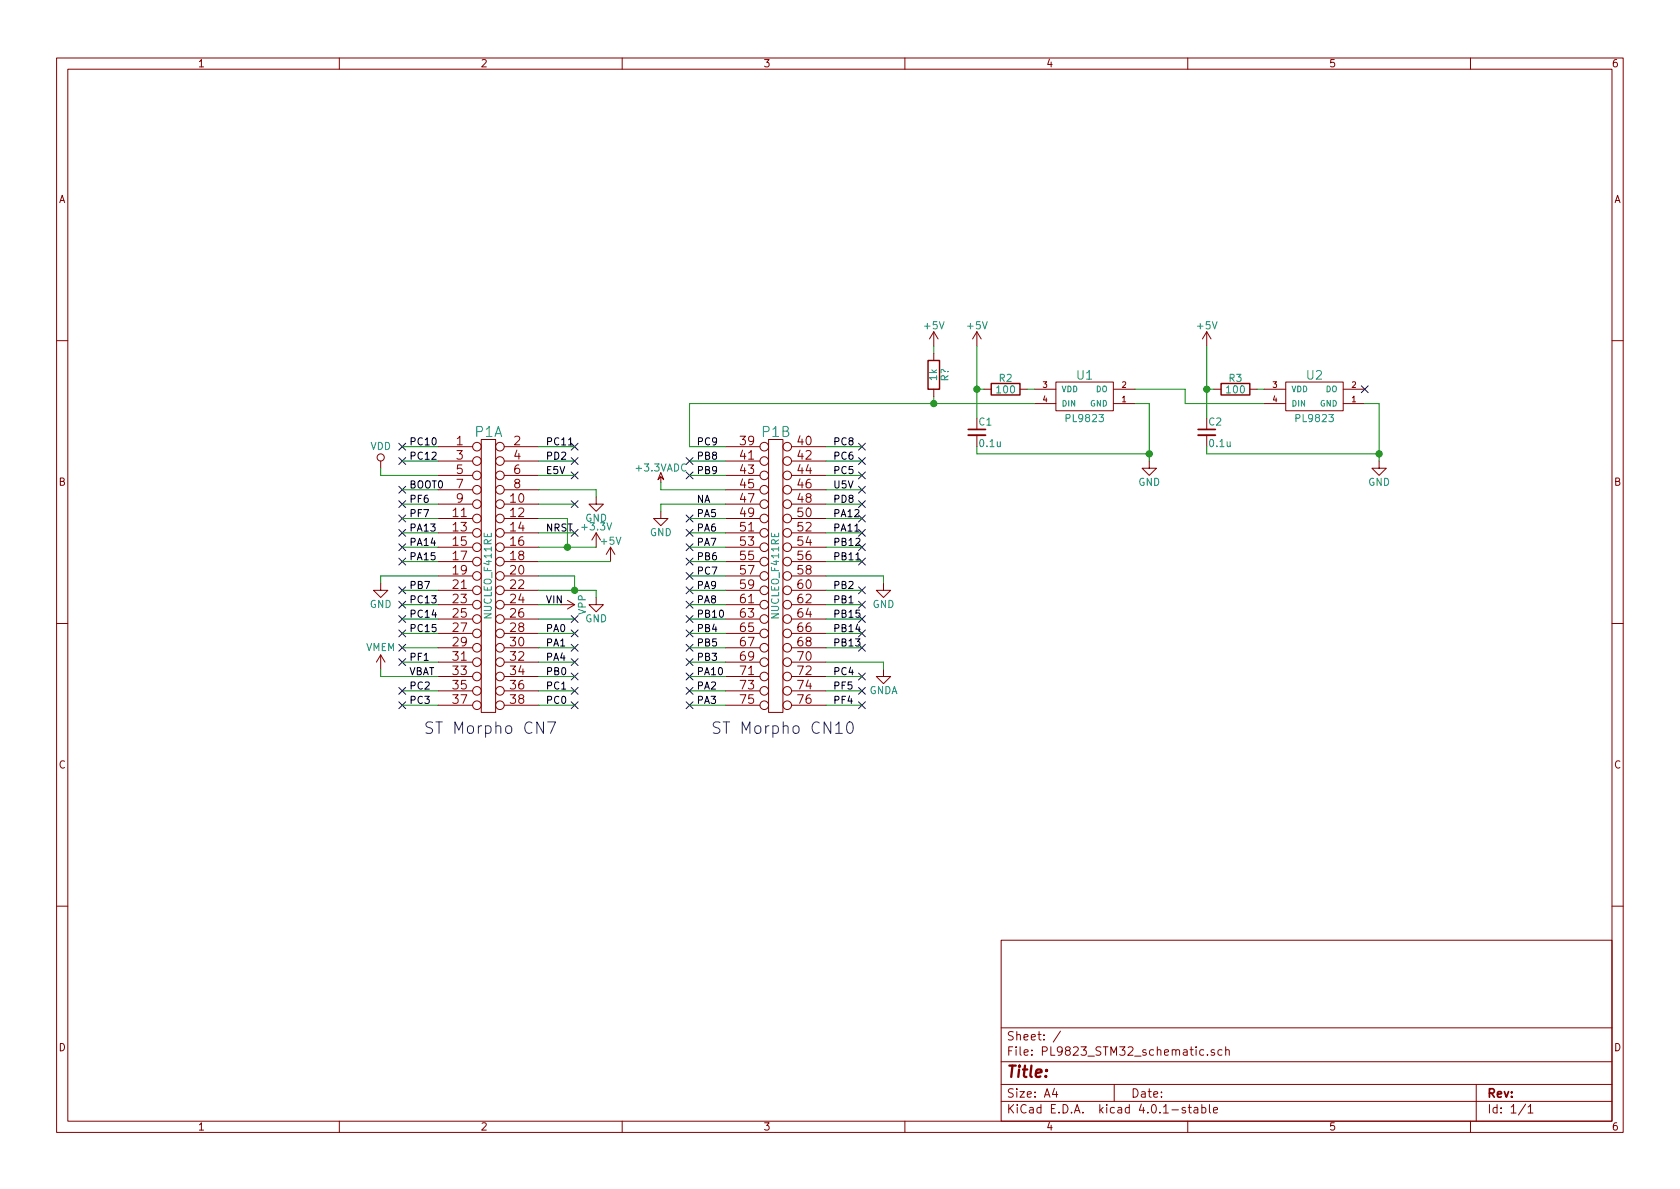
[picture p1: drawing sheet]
EESchema Schematic File Version 2
LIBS:74xgxx
LIBS:74xx
LIBS:ac-dc
LIBS:actel
LIBS:adc-dac
LIBS:Altera
LIBS:analog_devices
LIBS:analog_switches
LIBS:atmel
LIBS:audio
LIBS:brooktre
LIBS:cmos_ieee
LIBS:cmos4000
LIBS:conn
LIBS:contrib
LIBS:cypress
LIBS:dc-dc
LIBS:device
LIBS:digital-audio
LIBS:diode
LIBS:display
LIBS:dsp
LIBS:elec-unifil
LIBS:ESD_Protection
LIBS:ftdi
LIBS:gennum
LIBS:graphic
LIBS:hc11
LIBS:intel
LIBS:interface
LIBS:ir
LIBS:Lattice
LIBS:linear
LIBS:logo
LIBS:maxim
LIBS:memory
LIBS:microchip
LIBS:microchip_dspic33dsc
LIBS:microchip_pic10mcu
LIBS:microchip_pic12mcu
LIBS:microchip_pic16mcu
LIBS:microchip_pic18mcu
LIBS:microchip_pic32mcu
LIBS:microcontrollers
LIBS:motor_drivers
LIBS:motorola
LIBS:msp430
LIBS:nordicsemi
LIBS:nxp_armmcu
LIBS:onsemi
LIBS:opto
LIBS:Oscillators
LIBS:philips
LIBS:power
LIBS:Power_Management
LIBS:powerint
LIBS:pspice
LIBS:references
LIBS:regul
LIBS:relays
LIBS:rfcom
LIBS:sensors
LIBS:silabs
LIBS:siliconi
LIBS:stm8
LIBS:stm32
LIBS:supertex
LIBS:switches
LIBS:texas
LIBS:transf
LIBS:transistors
LIBS:ttl_ieee
LIBS:user
LIBS:valves
LIBS:video
LIBS:Xicor
LIBS:xilinx
LIBS:Zilog
LIBS:PL9823_STM32_schematic-cache
EELAYER 25 0
EELAYER END
$Descr A4 11693 8268
encoding utf-8
Sheet 1 1
Title ""
Date ""
Rev ""
Comp ""
Comment1 ""
Comment2 ""
Comment3 ""
Comment4 ""
$EndDescr
$Comp
L USER_NUCLEO_F411RE_ver2 P1
U 1 1
P 3400 4000
F 0 "P1" H 3400 5000 70  0000 C CNN
F 1 "NUCLEO_F411RE" V 3400 4000 50  0000 C CNN
F 2 "user:USER_NUCLEO_F411RE_Morpho_4" H 3400 4000 60  0001 C CNN
F 3 "" H 3400 4000 60  0000 C CNN
	1    3400 4000
	1    0    0    -1  
$EndComp
$Comp
L USER_NUCLEO_F411RE_ver2 P1
U 2 1
P 5400 4000
F 0 "P1" H 5400 5000 70  0000 C CNN
F 1 "NUCLEO_F411RE" V 5400 4000 50  0000 C CNN
F 2 "user:USER_NUCLEO_F411RE_Morpho_4" H 5400 4000 60  0001 C CNN
F 3 "" H 5400 4000 60  0000 C CNN
	2    5400 4000
	1    0    0    -1  
$EndComp
Text Label 2850 3100 0    50   ~ 0
PC10
Text Label 2850 3200 0    50   ~ 0
PC12
Text Label 2850 3400 0    50   ~ 0
BOOT0
Text Label 2850 3500 0    50   ~ 0
PF6
Text Label 2850 3600 0    50   ~ 0
PF7
Text Label 2850 3700 0    50   ~ 0
PA13
Text Label 2850 3800 0    50   ~ 0
PA14
Text Label 2850 3900 0    50   ~ 0
PA15
Text Label 2850 4100 0    50   ~ 0
PB7
Text Label 2850 4200 0    50   ~ 0
PC13
Text Label 2850 4600 0    50   ~ 0
PF1
Text Label 2850 4700 0    50   ~ 0
VBAT
Text Label 2850 4800 0    50   ~ 0
PC2
Text Label 2850 4900 0    50   ~ 0
PC3
Text Label 3800 3100 0    50   ~ 0
PC11
Text Label 3800 3200 0    50   ~ 0
PD2
Text Label 3800 3300 0    50   ~ 0
E5V
$Comp
L VDD #PWR1
U 1 1
P 2650 3250
F 0 "#PWR1" H 2650 3100 50  0001 C CNN
F 1 "VDD" H 2650 3400 50  0000 C CNN
F 2 "" H 2650 3250 50  0000 C CNN
F 3 "" H 2650 3250 50  0000 C CNN
	1    2650 3250
	1    0    0    -1  
$EndComp
NoConn ~ 2800 3400
$Comp
L GND #PWR2
U 1 1
P 2650 4050
F 0 "#PWR2" H 2650 3800 50  0001 C CNN
F 1 "GND" H 2650 3900 50  0000 C CNN
F 2 "" H 2650 4050 50  0000 C CNN
F 3 "" H 2650 4050 50  0000 C CNN
	1    2650 4050
	1    0    0    -1  
$EndComp
NoConn ~ 2800 4300
NoConn ~ 2800 4400
NoConn ~ 2800 4500
$Comp
L VMEM #PWR3
U 1 1
P 2650 4650
F 0 "#PWR3" H 2650 4500 50  0001 C CNN
F 1 "VMEM" H 2650 4800 50  0000 C CNN
F 2 "" H 2650 4650 50  0000 C CNN
F 3 "" H 2650 4650 50  0000 C CNN
	1    2650 4650
	1    0    0    -1  
$EndComp
Text Label 3800 3700 0    50   ~ 0
NRST
Text Label 3800 4400 0    50   ~ 0
PA0
Text Label 3800 4500 0    50   ~ 0
PA1
Text Label 3800 4600 0    50   ~ 0
PA4
Text Label 3800 4700 0    50   ~ 0
PB0
Text Label 3800 4800 0    50   ~ 0
PC1
Text Label 3800 4900 0    50   ~ 0
PC0
Text Label 5800 3100 0    50   ~ 0
PC8
Text Label 5800 3200 0    50   ~ 0
PC6
Text Label 5800 3300 0    50   ~ 0
PC5
Text Label 5800 3400 0    50   ~ 0
U5V
Text Label 5800 3500 0    50   ~ 0
PD8
Text Label 5800 3600 0    50   ~ 0
PA12
Text Label 5800 3700 0    50   ~ 0
PA11
Text Label 5800 3800 0    50   ~ 0
PB12
Text Label 5800 3900 0    50   ~ 0
PB11
Text Label 5800 4100 0    50   ~ 0
PB2
Text Label 5800 4200 0    50   ~ 0
PB1
Text Label 5800 4300 0    50   ~ 0
PB15
Text Label 5800 4400 0    50   ~ 0
PB14
Text Label 5800 4500 0    50   ~ 0
PB13
Text Label 5800 4700 0    50   ~ 0
PC4
Text Label 5800 4800 0    50   ~ 0
PF5
Text Label 5800 4900 0    50   ~ 0
PF4
Text Label 4850 3100 0    50   ~ 0
PC9
Text Label 4850 3300 0    50   ~ 0
PB9
Text Label 4850 3500 0    50   ~ 0
NA
Text Label 4850 3600 0    50   ~ 0
PA5
Text Label 4850 3700 0    50   ~ 0
PA6
Text Label 4850 3800 0    50   ~ 0
PA7
Text Label 4850 3900 0    50   ~ 0
PB6
Text Label 4850 4000 0    50   ~ 0
PC7
Text Label 4850 4100 0    50   ~ 0
PA9
Text Label 4850 4200 0    50   ~ 0
PA8
Text Label 4850 4300 0    50   ~ 0
PB10
Text Label 4850 4400 0    50   ~ 0
PB4
Text Label 4850 4500 0    50   ~ 0
PB5
Text Label 4850 4600 0    50   ~ 0
PB3
Text Label 4850 4700 0    50   ~ 0
PA10
Text Label 4850 4800 0    50   ~ 0
PA2
Text Label 4850 4900 0    50   ~ 0
PA3
$Comp
L GND #PWR5
U 1 1
P 4150 3450
F 0 "#PWR5" H 4150 3200 50  0001 C CNN
F 1 "GND" H 4150 3300 50  0000 C CNN
F 2 "" H 4150 3450 50  0000 C CNN
F 3 "" H 4150 3450 50  0000 C CNN
	1    4150 3450
	1    0    0    -1  
$EndComp
NoConn ~ 4000 3500
$Comp
L +3.3V #PWR6
U 1 1
P 4150 3800
F 0 "#PWR6" H 4150 3650 50  0001 C CNN
F 1 "+3.3V" H 4150 3940 50  0000 C CNN
F 2 "" H 4150 3800 50  0000 C CNN
F 3 "" H 4150 3800 50  0000 C CNN
	1    4150 3800
	1    0    0    -1  
$EndComp
$Comp
L +5V #PWR8
U 1 1
P 4250 3900
F 0 "#PWR8" H 4250 3750 50  0001 C CNN
F 1 "+5V" H 4250 4040 50  0000 C CNN
F 2 "" H 4250 3900 50  0000 C CNN
F 3 "" H 4250 3900 50  0000 C CNN
	1    4250 3900
	1    0    0    -1  
$EndComp
$Comp
L GND #PWR7
U 1 1
P 4150 4150
F 0 "#PWR7" H 4150 3900 50  0001 C CNN
F 1 "GND" H 4150 4000 50  0000 C CNN
F 2 "" H 4150 4150 50  0000 C CNN
F 3 "" H 4150 4150 50  0000 C CNN
	1    4150 4150
	1    0    0    -1  
$EndComp
$Comp
L VPP #PWR4
U 1 1
P 3900 4200
F 0 "#PWR4" H 3900 4050 50  0001 C CNN
F 1 "VPP" H 3900 4350 50  0000 C CNN
F 2 "" H 3900 4200 50  0000 C CNN
F 3 "" H 3900 4200 50  0000 C CNN
	1    3900 4200
	0    1    1    0   
$EndComp
Text Label 3800 4200 0    50   ~ 0
VIN
NoConn ~ 4000 4300
$Comp
L +3.3VADC #PWR9
U 1 1
P 4600 3350
F 0 "#PWR9" H 4750 3300 50  0001 C CNN
F 1 "+3.3VADC" H 4600 3450 50  0000 C CNN
F 2 "" H 4600 3350 50  0000 C CNN
F 3 "" H 4600 3350 50  0000 C CNN
	1    4600 3350
	1    0    0    -1  
$EndComp
$Comp
L GND #PWR10
U 1 1
P 4600 3550
F 0 "#PWR10" H 4600 3300 50  0001 C CNN
F 1 "GND" H 4600 3400 50  0000 C CNN
F 2 "" H 4600 3550 50  0000 C CNN
F 3 "" H 4600 3550 50  0000 C CNN
	1    4600 3550
	1    0    0    -1  
$EndComp
Text Label 4850 3200 0    50   ~ 0
PB8
$Comp
L GND #PWR11
U 1 1
P 6150 4050
F 0 "#PWR11" H 6150 3800 50  0001 C CNN
F 1 "GND" H 6150 3900 50  0000 C CNN
F 2 "" H 6150 4050 50  0000 C CNN
F 3 "" H 6150 4050 50  0000 C CNN
	1    6150 4050
	1    0    0    -1  
$EndComp
$Comp
L GNDA #PWR12
U 1 1
P 6150 4650
F 0 "#PWR12" H 6150 4400 50  0001 C CNN
F 1 "GNDA" H 6150 4500 50  0000 C CNN
F 2 "" H 6150 4650 50  0000 C CNN
F 3 "" H 6150 4650 50  0000 C CNN
	1    6150 4650
	1    0    0    -1  
$EndComp
NoConn ~ 2800 3200
NoConn ~ 2800 3500
NoConn ~ 2800 3600
NoConn ~ 2800 3700
NoConn ~ 2800 3800
NoConn ~ 2800 3900
NoConn ~ 2800 4100
NoConn ~ 2800 4200
NoConn ~ 2800 4600
NoConn ~ 2800 4900
NoConn ~ 4000 4400
NoConn ~ 4000 4500
NoConn ~ 4000 4600
NoConn ~ 4000 4700
NoConn ~ 4000 4800
NoConn ~ 4000 3300
NoConn ~ 4000 3200
NoConn ~ 4000 3100
NoConn ~ 4800 3300
NoConn ~ 4800 3600
NoConn ~ 4800 3700
NoConn ~ 4800 3800
NoConn ~ 4800 4100
NoConn ~ 4800 4400
NoConn ~ 4800 4500
NoConn ~ 4800 4600
NoConn ~ 4800 4700
NoConn ~ 4800 4800
NoConn ~ 4800 4900
NoConn ~ 6000 4700
NoConn ~ 6000 4800
NoConn ~ 6000 4900
NoConn ~ 6000 4500
NoConn ~ 6000 4300
NoConn ~ 6000 4100
NoConn ~ 6000 3100
NoConn ~ 6000 3200
NoConn ~ 6000 3300
NoConn ~ 6000 3400
NoConn ~ 6000 3500
NoConn ~ 6000 3600
NoConn ~ 6000 3700
NoConn ~ 6000 3900
NoConn ~ 4000 3700
NoConn ~ 2800 3100
Text Label 2850 4300 0    50   ~ 0
PC14
Text Label 2850 4400 0    50   ~ 0
PC15
NoConn ~ 4800 3900
NoConn ~ 4800 4000
NoConn ~ 4800 4200
NoConn ~ 4800 4300
NoConn ~ 4800 3200
NoConn ~ 6000 3800
NoConn ~ 6000 4200
NoConn ~ 6000 4400
NoConn ~ 4000 4900
$Comp
L +5V #PWR13
U 1 1
P 6500 2400
F 0 "#PWR13" H 6500 2250 50  0001 C CNN
F 1 "+5V" H 6500 2540 50  0000 C CNN
F 2 "" H 6500 2400 50  0000 C CNN
F 3 "" H 6500 2400 50  0000 C CNN
	1    6500 2400
	1    0    0    -1  
$EndComp
$Comp
L USER_LED_PL9823 U1
U 1 1
P 7550 2750
F 0 "U1" H 7550 2600 60  0000 C CNN
F 1 "PL9823" H 7550 2900 50  0000 C CNN
F 2 "user:USER_LED_D5.0mm-4" H 7550 3000 60  0001 C CNN
F 3 "" H 7550 3000 60  0000 C CNN
	1    7550 2750
	-1   0    0    1   
$EndComp
$Comp
L R R2
U 1 1
P 7000 2700
F 0 "R2" V 7080 2700 50  0000 C CNN
F 1 "100" V 7000 2700 50  0000 C CNN
F 2 "" V 6930 2700 50  0000 C CNN
F 3 "" H 7000 2700 50  0000 C CNN
	1    7000 2700
	0    1    -1   0   
$EndComp
$Comp
L C_Small C1
U 1 1
P 6800 3000
F 0 "C1" H 6810 3070 50  0000 L CNN
F 1 "0.1u" H 6810 2920 50  0000 L CNN
F 2 "user:USER_C1_ver1" H 6800 3000 50  0001 C CNN
F 3 "" H 6800 3000 50  0000 C CNN
	1    6800 3000
	1    0    0    -1  
$EndComp
$Comp
L GND #PWR15
U 1 1
P 8000 3200
F 0 "#PWR15" H 8000 2950 50  0001 C CNN
F 1 "GND" H 8000 3050 50  0000 C CNN
F 2 "" H 8000 3200 50  0000 C CNN
F 3 "" H 8000 3200 50  0000 C CNN
	1    8000 3200
	1    0    0    -1  
$EndComp
Wire Wire Line
	2800 3100 3050 3100
Wire Wire Line
	2800 3200 3050 3200
Wire Wire Line
	2650 3300 3050 3300
Wire Wire Line
	2800 3400 3050 3400
Wire Wire Line
	2800 3500 3050 3500
Wire Wire Line
	2800 3600 3050 3600
Wire Wire Line
	2800 3700 3050 3700
Wire Wire Line
	2800 3800 3050 3800
Wire Wire Line
	2800 3900 3050 3900
Wire Wire Line
	2650 4000 3050 4000
Wire Wire Line
	2800 4100 3050 4100
Wire Wire Line
	2800 4200 3050 4200
Wire Wire Line
	2800 4300 3050 4300
Wire Wire Line
	2800 4400 3050 4400
Wire Wire Line
	2800 4500 3050 4500
Wire Wire Line
	2800 4600 3050 4600
Wire Wire Line
	2650 4700 3050 4700
Wire Wire Line
	2800 4800 3050 4800
Wire Wire Line
	2800 4900 3050 4900
Wire Wire Line
	3750 3100 4000 3100
Wire Wire Line
	3750 3200 4000 3200
Wire Wire Line
	3750 3300 4000 3300
Wire Wire Line
	2650 3250 2650 3300
Wire Wire Line
	2650 4000 2650 4050
Wire Wire Line
	2650 4700 2650 4650
Wire Wire Line
	3750 3500 4000 3500
Wire Wire Line
	3750 3700 4000 3700
Wire Wire Line
	3750 3800 4150 3800
Wire Wire Line
	3750 3900 4250 3900
Wire Wire Line
	3750 4000 4000 4000
Wire Wire Line
	3750 4100 4150 4100
Wire Wire Line
	3750 4300 4000 4300
Wire Wire Line
	3750 4400 4000 4400
Wire Wire Line
	3750 4500 4000 4500
Wire Wire Line
	3750 4600 4000 4600
Wire Wire Line
	3750 4700 4000 4700
Wire Wire Line
	3750 4800 4000 4800
Wire Wire Line
	3750 4900 4000 4900
Wire Wire Line
	5750 3100 6000 3100
Wire Wire Line
	5750 3200 6000 3200
Wire Wire Line
	5750 3300 6000 3300
Wire Wire Line
	5750 3400 6000 3400
Wire Wire Line
	5750 3500 6000 3500
Wire Wire Line
	5750 3600 6000 3600
Wire Wire Line
	5750 3700 6000 3700
Wire Wire Line
	5750 3800 6000 3800
Wire Wire Line
	5750 3900 6000 3900
Wire Wire Line
	5750 4000 6150 4000
Wire Wire Line
	5750 4100 6000 4100
Wire Wire Line
	5750 4200 6000 4200
Wire Wire Line
	5750 4300 6000 4300
Wire Wire Line
	5750 4400 6000 4400
Wire Wire Line
	5750 4500 6000 4500
Wire Wire Line
	5750 4600 6150 4600
Wire Wire Line
	5750 4700 6000 4700
Wire Wire Line
	5750 4800 6000 4800
Wire Wire Line
	5750 4900 6000 4900
Wire Wire Line
	4800 3100 5050 3100
Wire Wire Line
	4800 3300 5050 3300
Wire Wire Line
	4600 3400 5050 3400
Wire Wire Line
	4600 3500 5050 3500
Wire Wire Line
	4800 3600 5050 3600
Wire Wire Line
	4800 3700 5050 3700
Wire Wire Line
	4800 3800 5050 3800
Wire Wire Line
	4800 3900 5050 3900
Wire Wire Line
	4800 4000 5050 4000
Wire Wire Line
	4800 4100 5050 4100
Wire Wire Line
	4800 4200 5050 4200
Wire Wire Line
	4800 4300 5050 4300
Wire Wire Line
	4800 4400 5050 4400
Wire Wire Line
	4800 4500 5050 4500
Wire Wire Line
	4800 4600 5050 4600
Wire Wire Line
	4800 4700 5050 4700
Wire Wire Line
	4800 4800 5050 4800
Wire Wire Line
	4800 4900 5050 4900
Wire Wire Line
	4150 3400 4150 3450
Wire Wire Line
	3750 3400 4150 3400
Wire Wire Line
	3750 3600 3950 3600
Wire Wire Line
	3950 3600 3950 3800
Connection ~ 3950 3800
Wire Wire Line
	4150 4100 4150 4150
Wire Wire Line
	4000 4000 4000 4100
Connection ~ 4000 4100
Wire Wire Line
	3750 4200 3900 4200
Wire Wire Line
	4600 3350 4600 3400
Wire Wire Line
	4600 3550 4600 3500
Wire Wire Line
	4800 3200 5050 3200
Wire Wire Line
	6150 4000 6150 4050
Wire Wire Line
	6150 4600 6150 4650
Wire Wire Line
	4800 3100 4800 2800
Wire Wire Line
	6500 2800 6500 2750
Wire Wire Line
	6500 2450 6500 2400
Wire Wire Line
	8000 2800 8000 3200
Wire Wire Line
	7900 2800 8000 2800
Wire Wire Line
	6800 3100 6800 3150
Wire Wire Line
	6800 3150 8000 3150
Connection ~ 8000 3150
Wire Wire Line
	7150 2700 7200 2700
Wire Wire Line
	6850 2700 6800 2700
Wire Wire Line
	6800 2400 6800 2900
Connection ~ 6500 2800
$Comp
L +5V #PWR14
U 1 1
P 6800 2400
F 0 "#PWR14" H 6800 2250 50  0001 C CNN
F 1 "+5V" H 6800 2540 50  0000 C CNN
F 2 "" H 6800 2400 50  0000 C CNN
F 3 "" H 6800 2400 50  0000 C CNN
	1    6800 2400
	1    0    0    -1  
$EndComp
Connection ~ 6800 2700
Wire Wire Line
	4800 2800 7200 2800
$Comp
L USER_LED_PL9823 U2
U 1 1
P 9150 2750
F 0 "U2" H 9150 2600 60  0000 C CNN
F 1 "PL9823" H 9150 2900 50  0000 C CNN
F 2 "user:USER_LED_D5.0mm-4" H 9150 3000 60  0001 C CNN
F 3 "" H 9150 3000 60  0000 C CNN
	1    9150 2750
	-1   0    0    1   
$EndComp
$Comp
L R R3
U 1 1
P 8600 2700
F 0 "R3" V 8680 2700 50  0000 C CNN
F 1 "100" V 8600 2700 50  0000 C CNN
F 2 "" V 8530 2700 50  0000 C CNN
F 3 "" H 8600 2700 50  0000 C CNN
	1    8600 2700
	0    1    -1   0   
$EndComp
$Comp
L C_Small C2
U 1 1
P 8400 3000
F 0 "C2" H 8410 3070 50  0000 L CNN
F 1 "0.1u" H 8410 2920 50  0000 L CNN
F 2 "user:USER_C1_ver1" H 8400 3000 50  0001 C CNN
F 3 "" H 8400 3000 50  0000 C CNN
	1    8400 3000
	1    0    0    -1  
$EndComp
$Comp
L GND #PWR17
U 1 1
P 9600 3200
F 0 "#PWR17" H 9600 2950 50  0001 C CNN
F 1 "GND" H 9600 3050 50  0000 C CNN
F 2 "" H 9600 3200 50  0000 C CNN
F 3 "" H 9600 3200 50  0000 C CNN
	1    9600 3200
	1    0    0    -1  
$EndComp
Wire Wire Line
	9600 2800 9600 3200
Wire Wire Line
	9500 2800 9600 2800
Wire Wire Line
	8400 3100 8400 3150
Wire Wire Line
	8400 3150 9600 3150
Connection ~ 9600 3150
Wire Wire Line
	8750 2700 8800 2700
Wire Wire Line
	8450 2700 8400 2700
Wire Wire Line
	8400 2400 8400 2900
$Comp
L +5V #PWR16
U 1 1
P 8400 2400
F 0 "#PWR16" H 8400 2250 50  0001 C CNN
F 1 "+5V" H 8400 2540 50  0000 C CNN
F 2 "" H 8400 2400 50  0000 C CNN
F 3 "" H 8400 2400 50  0000 C CNN
	1    8400 2400
	1    0    0    -1  
$EndComp
Connection ~ 8400 2700
Wire Wire Line
	8800 2800 8250 2800
Wire Wire Line
	8250 2800 8250 2700
Wire Wire Line
	8250 2700 7900 2700
NoConn ~ 9500 2700
NoConn ~ 2800 4800
$Comp
L R R?
U 1 1
P 6500 2600
F 0 "R?" V 6580 2600 50  0000 C CNN
F 1 "1k" V 6500 2600 50  0000 C CNN
F 2 "" V 6430 2600 50  0000 C CNN
F 3 "" H 6500 2600 50  0000 C CNN
	1    6500 2600
	1    0    0    1   
$EndComp
Text Notes 4950 5100 0    80   ~ 0
ST Morpho CN10
Text Notes 2950 5100 0    80   ~ 0
ST Morpho CN7
$EndSCHEMATC
